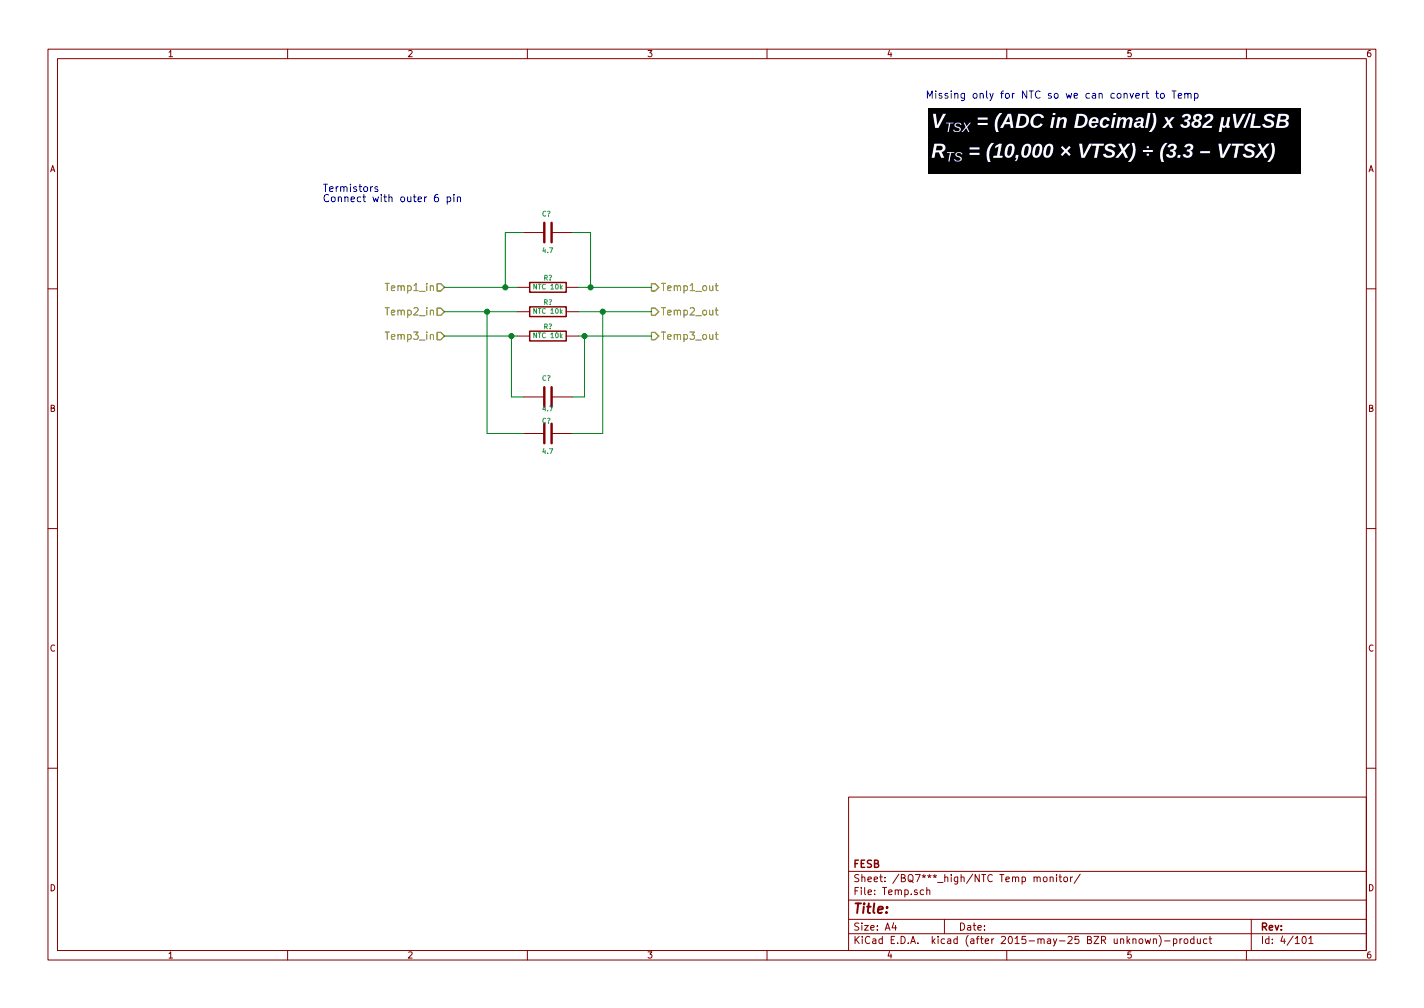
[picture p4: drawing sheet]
EESchema Schematic File Version 2
LIBS:iso5500
LIBS:crf_1
LIBS:BQ76940
LIBS:power
LIBS:device
LIBS:transistors
LIBS:conn
LIBS:linear
LIBS:regul
LIBS:74xx
LIBS:cmos4000
LIBS:adc-dac
LIBS:memory
LIBS:xilinx
LIBS:microcontrollers
LIBS:dsp
LIBS:microchip
LIBS:analog_switches
LIBS:motorola
LIBS:texas
LIBS:intel
LIBS:audio
LIBS:interface
LIBS:digital-audio
LIBS:philips
LIBS:display
LIBS:cypress
LIBS:siliconi
LIBS:opto
LIBS:atmel
LIBS:contrib
LIBS:valves
LIBS:BMS-cache
EELAYER 25 0
EELAYER END
$Descr A4 11693 8268
encoding utf-8
Sheet 4 101
Title ""
Date ""
Rev ""
Comp "FESB"
Comment1 ""
Comment2 ""
Comment3 ""
Comment4 ""
$EndDescr
$Comp
L R R?
U 1 1
P 4500 2350
AR Path="/55BB8FBC/55844E2F/55845069" Ref="R?"  Part="1" 
AR Path="/55C14E4B/55844E2F/55845069" Ref="R?"  Part="1" 
F 0 "R?" V 4580 2350 40  0000 C CNN
F 1 "NTC 10k" V 4507 2351 40  0000 C CNN
F 2 "" V 4430 2350 30  0000 C CNN
F 3 "" H 4500 2350 30  0000 C CNN
	1    4500 2350
	0    -1   -1   0   
$EndComp
$Comp
L R R?
U 1 1
P 4500 2550
AR Path="/55BB8FBC/55844E2F/558451B7" Ref="R?"  Part="1" 
AR Path="/55C14E4B/55844E2F/558451B7" Ref="R?"  Part="1" 
F 0 "R?" V 4580 2550 40  0000 C CNN
F 1 "NTC 10k" V 4507 2551 40  0000 C CNN
F 2 "" V 4430 2550 30  0000 C CNN
F 3 "" H 4500 2550 30  0000 C CNN
	1    4500 2550
	0    -1   -1   0   
$EndComp
$Comp
L R R?
U 1 1
P 4500 2750
AR Path="/55BB8FBC/55844E2F/558451FF" Ref="R?"  Part="1" 
AR Path="/55C14E4B/55844E2F/558451FF" Ref="R?"  Part="1" 
F 0 "R?" V 4580 2750 40  0000 C CNN
F 1 "NTC 10k" V 4507 2751 40  0000 C CNN
F 2 "" V 4430 2750 30  0000 C CNN
F 3 "" H 4500 2750 30  0000 C CNN
	1    4500 2750
	0    -1   -1   0   
$EndComp
Text HLabel 3650 2350 0    60   Input ~ 0
Temp1_in
Text HLabel 3650 2550 0    60   Input ~ 0
Temp2_in
Text HLabel 3650 2750 0    60   Input ~ 0
Temp3_in
Text HLabel 5350 2350 2    60   Output ~ 0
Temp1_out
Text HLabel 5350 2550 2    60   Output ~ 0
Temp2_out
Text HLabel 5350 2750 2    60   Output ~ 0
Temp3_out
Text Notes 2650 1650 0    60   ~ 0
Termistors\nConnect with outer 6 pin
Text Notes 9850 800  2    60   ~ 0
Missing only for NTC so we can convert to Temp
$Comp
L C C?
U 1 1
P 4500 3250
F 0 "C?" V 4350 3200 40  0000 L CNN
F 1 "4.7" V 4600 3200 40  0000 L CNN
F 2 "" H 4538 3100 30  0000 C CNN
F 3 "" H 4500 3250 60  0000 C CNN
	1    4500 3250
	0    1    1    0   
$EndComp
$Comp
L C C?
U 1 1
P 4500 3550
F 0 "C?" V 4400 3500 40  0000 L CNN
F 1 "4.7" V 4650 3500 40  0000 L CNN
F 2 "" H 4538 3400 30  0000 C CNN
F 3 "" H 4500 3550 60  0000 C CNN
	1    4500 3550
	0    1    1    0   
$EndComp
$Comp
L C C?
U 1 1
P 4500 1900
F 0 "C?" V 4350 1850 40  0000 L CNN
F 1 "4.7" V 4650 1850 40  0000 L CNN
F 2 "" H 4538 1750 30  0000 C CNN
F 3 "" H 4500 1900 60  0000 C CNN
	1    4500 1900
	0    1    1    0   
$EndComp
Wire Wire Line
	3650 2350 4250 2350
Wire Wire Line
	3650 2550 4250 2550
Wire Wire Line
	3650 2750 4250 2750
Wire Wire Line
	4750 2750 5350 2750
Wire Wire Line
	5350 2550 4750 2550
Wire Wire Line
	4750 2350 5350 2350
Wire Wire Line
	4300 3250 4200 3250
Wire Wire Line
	4200 3250 4200 2750
Connection ~ 4200 2750
Wire Wire Line
	4800 3250 4800 2750
Connection ~ 4800 2750
Wire Wire Line
	4300 3550 4000 3550
Wire Wire Line
	4000 3550 4000 2550
Connection ~ 4000 2550
Wire Wire Line
	4700 3550 4950 3550
Wire Wire Line
	4950 3550 4950 2550
Connection ~ 4950 2550
Wire Wire Line
	4300 1900 4150 1900
Wire Wire Line
	4150 1900 4150 2350
Connection ~ 4150 2350
Wire Wire Line
	4700 1900 4850 1900
Wire Wire Line
	4850 1900 4850 2350
Connection ~ 4850 2350
Wire Wire Line
	4700 3250 4800 3250
$EndSCHEMATC
